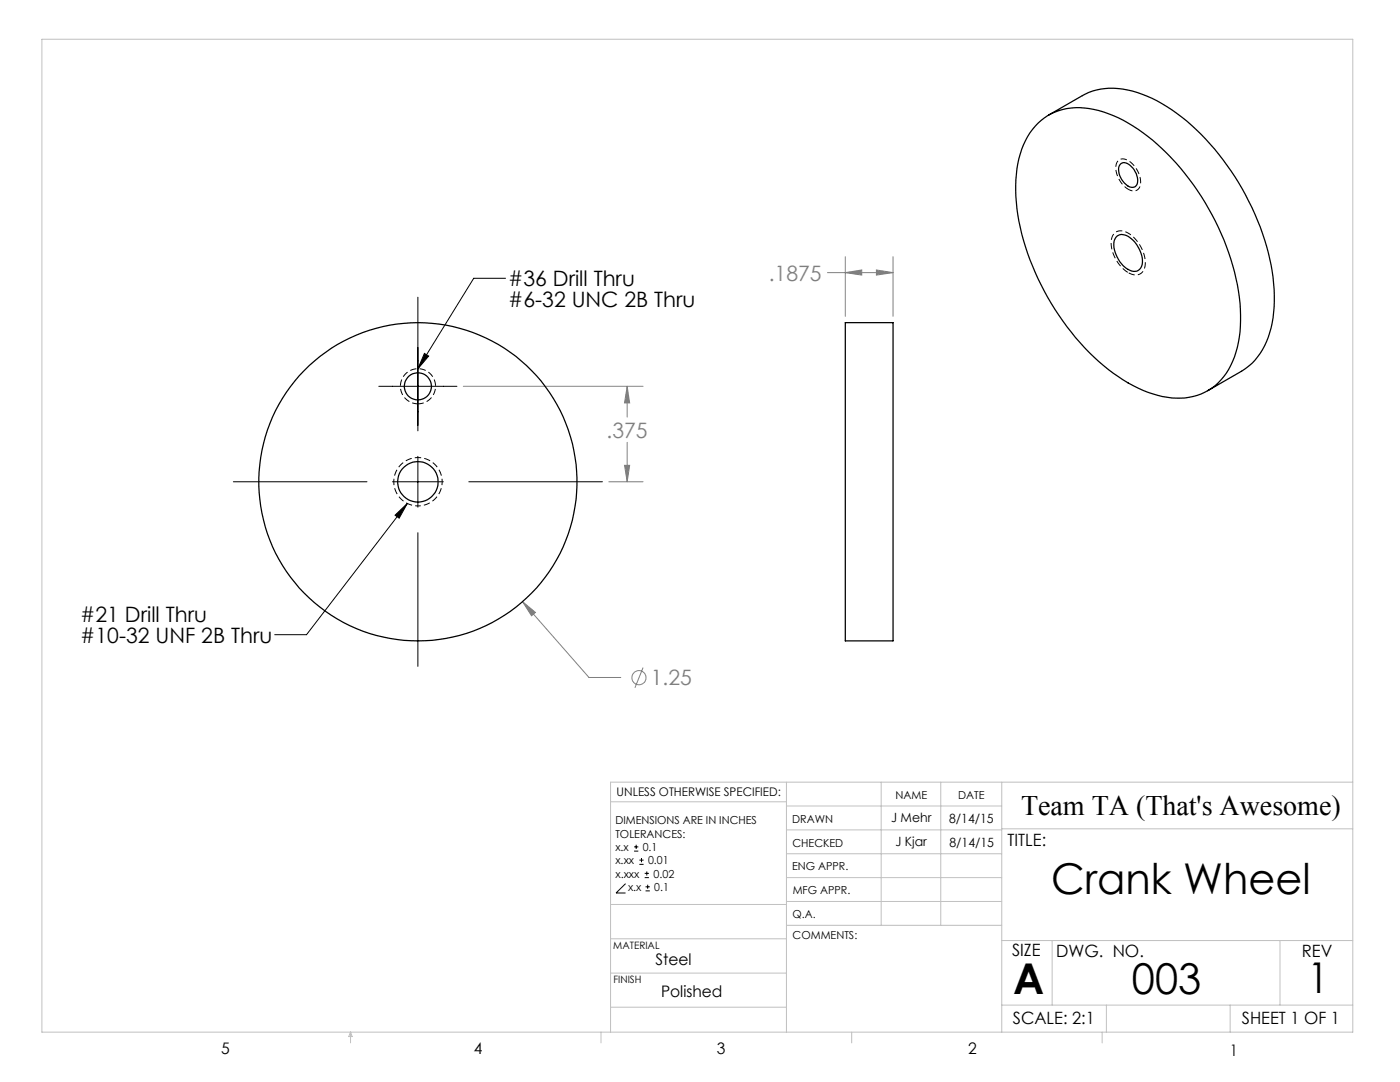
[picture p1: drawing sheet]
<svg xmlns="http://www.w3.org/2000/svg" width="279mm" height="216mm" viewBox="0 0 279 216" stroke-linecap="round" stroke-linejoin="round" font-family="sans-serif">
<g fill="none" stroke="#808080" stroke-width=".2">
<path d="M165.1 54.4h13.1M168.7 54.4l3.3-.5v1zM168.7 51.2v11.9M174.9 53.9l3.3 .5-3.3 .5zM178.2 51.2v11.9M92.5 77.1h35.8M125.2 77.1l.5 3.3h-1.1zM125.2 77.1v6.1M121.5 96.1h6.8M124.6 92.9h1.1l-.5 3.2zM125.2 88.3v7.8M104.3 120.1l2.6 2.1-.8 .7z"/>
<path d="M104.3 120.1l13.2 15.1h6.4M128.3 133.2l-1.6 4"/>
<circle cx="127.5" cy="135.2" r="1.41"/>
</g>
<g fill="none" stroke="#000" stroke-width=".2">
<path d="M83.4 59.3v26.7M100.9 55.5h-6.4l-11.1 18.1M75.6 77.1h15.6M84.7 70.5l.8 .5-2.1 2.6zM46.6 96.1h26.6M78.3 96.1h10.2M83.4 91.1v10.1M93.6 96.1h26.6M78.8 102.8l2.5-2.3-1.6 2.9zM81.3 100.5l-20.1 26.1h-6.4M83.4 106.3v26.7M124.8 176.3l-1.9 1.9h1.9"/>
<path d="M126.5 169.8h.9M126.5 169h.9M127 168.6v.8M127.6 172.5h.8M127.6 171.6h.8M128 171.2v.8M128.7 175.1h.8M128.7 174.3h.8M128.8 177.8h.9M128.8 177h.9M129.1 173.9v.8M129.3 176.5v.8"/>
</g>
<path d="M83.4 101a4.8 4.8 0 0 1-4.2-7.2 4.8 4.8 0 0 1 8.3-.3 4.8 4.8 0 0 1-3.8 7.4l-.3 .1" fill="none" stroke="#000" stroke-width=".2" stroke-dasharray="1.3 .6" stroke-dashoffset=".7" stroke-linecap="butt"/>
<path d="M83.4 80.6a3.5 3.5 0 0 1-3.1-5.2 3.5 3.5 0 0 1 6.1-.2 3.5 3.5 0 0 1-2.7 5.4h-.3" fill="none" stroke="#000" stroke-width=".2" stroke-dasharray="1.3 .6" stroke-dashoffset=".1" stroke-linecap="butt"/>
<path d="M225.2 54.4a7.1 7.1 0 0 1-3.3-7 2.04 2.04 0 0 1 3.4-.8 7 7 0 0 1 3.1 7 2 2 0 0 1-3.2 .8" fill="none" stroke="#000" stroke-width=".2" stroke-dasharray="1.3 .6" stroke-dashoffset="-.1" stroke-linecap="butt"/>
<path d="M225.2 37.8a5 5 0 0 1-2.3-5.3 1.56 1.56 0 0 1 2.5-.3 4.9 4.9 0 0 1 2 5.2 1.47 1.47 0 0 1-2.2 .4" fill="none" stroke="#000" stroke-width=".2" stroke-dasharray="1.3 .6" stroke-dashoffset=".4" stroke-linecap="butt"/>
<g fill="none" stroke="#c0c0c0" stroke-width=".2">
<path d="M8.4 7.8h261.6v198.2h-261.6zM121.8 160h35.2M157 156.1v49.9M175.9 156.1v28.5M187.7 156.1v28.5M199.9 156.1v49.9M270 156.1h-148.2v49.9M157 170.4h42.9M157 165.6h42.9M157 160.8h42.9M157 175.1h42.9M157 179.9h42.9"/>
<path d="M199.9 165.4h70.1M121.8 194.2h35.2M121.8 187.3h35.2M121.8 180.5h35.2M157 184.6h42.9M199.9 187.7h70.1M210 187.7v12.9M255.4 187.7v12.9M70 206v2.1M70 206l.3 .8h-.7zM119.9 206v2.1M121.8 201h35.2"/>
<path d="M170 206v2.1M199.9 200.6h70.1M220 206v2.1M220.8 200.6v5.4M245.5 200.6v5.4"/>
</g>
<path d="M104.3 120.1l1.8 2.8 .8-.7zM124.6 92.9h1.1l-.5 3.2zM125.2 77.1l.5 3.3h-1.1zM174.9 53.9l3.3 .5-3.3 .5zM168.7 54.4l3.3-.5v1z" fill="#808080"/>
<path d="M78.8 102.8l2.5-2.3-1.6 2.9zM84.7 70.5l.8 .5-2.1 2.6z" fill="#000"/>
<g fill="none" stroke="#000" stroke-width=".25">
<path d="M207.2 24.6a11.9 11.9 0 0 1 11.1-2.8 31.5 31.5 0 0 1 15.6 9.8 51.4 51.4 0 0 1 13.6 28.9 22.8 22.8 0 0 1-2.3 13.2 11.4 11.4 0 0 1-12.3 5.6 28.2 28.2 0 0 1-14.6-8.1 52.3 52.3 0 0 1-15.3-29.5 23.1 23.1 0 0 1 2.1-14.4l1-1.5zM209.3 23l6.7-3.9a13.7 13.7 0 0 1 11.9-.3 37.7 37.7 0 0 1 16.2 13.1 50.4 50.4 0 0 1 10.1 24.7 21.3 21.3 0 0 1-2.7 13.9l-.5 .7a11.7 11.7 0 0 1-3.2 2.9l-6.8 3.9M223.6 32.8a1.35 1.35 0 0 1 2 .2 3.7 3.7 0 0 1 1.2 3.9 1.39 1.39 0 0 1-2.2-.2 3.3 3.3 0 0 1-1-3.9zM222.7 47.3a2.15 2.15 0 0 1 3.1 .4 5.9 5.9 0 0 1 2.1 5.4 1.66 1.66 0 0 1-2.8 .7 6 6 0 0 1-2.7-5.9zM168.7 64.4h9.5v63.5h-9.5z"/>
<circle cx="83.4" cy="77.1" r="2.7"/>
<circle cx="83.4" cy="96.1" r="4"/>
<circle cx="83.4" cy="96.1" r="31.7"/>
</g>
<g font-size="8.5">
<text x="209.8" y="178.3">Crank Wheel</text>
<text x="202.2" y="198.3">A</text>
<text x="225.9" y="198.3">003</text>
<text x="260.9" y="198.1">1</text>
</g>
<text font-size="5.6" x="203.8" y="162.6">Team TA (That's Awesome)</text>
<g font-size="4.2">
<text x="101.4" y="57.1">#36 Drill Thru</text>
<text x="101.4" y="61.3">#6-32 UNC 2B Thru</text>
<text x="16" y="124.1">#21 Drill Thru</text>
<text x="16" y="128.2">#10-32 UNF 2B Thru</text>
</g>
<g font-size="4.2" fill="#808080">
<text x="153.4" y="56">.1875</text>
<text x="121.1" y="87.3">.375</text>
<text x="129.9" y="136.8">1.25</text>
</g>
<g font-size="3.4">
<text x="201.1" y="168.8">TITLE:</text>
<text x="202" y="190.8">SIZE</text>
<text x="210.8" y="190.9">DWG. NO.</text>
<text x="259.8" y="191">REV</text>
<text x="202.1" y="204.4">SCALE: 2:1</text>
<text x="247.8" y="204.4">SHEET 1 OF 1</text>
</g>
<g font-size="3.2">
<text x="130.8" y="192.5">Steel</text>
<text x="131.9" y="198.9">Polished</text>
<text x="44.2" y="210.4">5</text>
<text x="94.6" y="210.3">4</text>
<text x="143.1" y="210.4">3</text>
<text x="193.2" y="210.3">2</text>
<text x="245.4" y="210.6">1</text>
</g>
<g font-size="2.5">
<text x="177.9" y="164.1">J Mehr</text>
<text x="189.4" y="164.2">8/14/15</text>
<text x="178.7" y="168.8">J Kjar</text>
<text x="189.5" y="169">8/14/15</text>
</g>
<text font-size="2.4" x="123.1" y="158.9">UNLESS OTHERWISE SPECIFIED:</text>
<g font-size="2.2">
<text x="178.7" y="159.4">NAME</text>
<text x="191.2" y="159.4">DATE</text>
<text x="122.8" y="164.5">DIMENSIONS ARE IN INCHES</text>
<text x="122.8" y="167.1">TOLERANCES:</text>
<text x="158.1" y="164.2">DRAWN</text>
<text x="122.8" y="169.8">x.x</text>
<text x="122.8" y="172.4">x.xx</text>
<text x="128.3" y="169.8">0.1</text>
<text x="129.3" y="172.5">0.01</text>
<text x="158.1" y="173.7">ENG APPR.</text>
<text x="158.2" y="169.1">CHECKED</text>
<text x="122.8" y="175.1">x.xxx</text>
<text x="125.3" y="177.8">x.x</text>
<text x="130.4" y="175.1">0.02</text>
<text x="130.6" y="177.8">0.1</text>
<text x="158.2" y="178.4">MFG APPR.</text>
<text x="158.2" y="183.2">Q.A.</text>
<text x="158.2" y="187.4">COMMENTS:</text>
</g>
<g font-size="2">
<text x="122.4" y="189.4">MATERIAL</text>
<text x="122.4" y="196.2">FINISH</text>
</g>
</svg>
